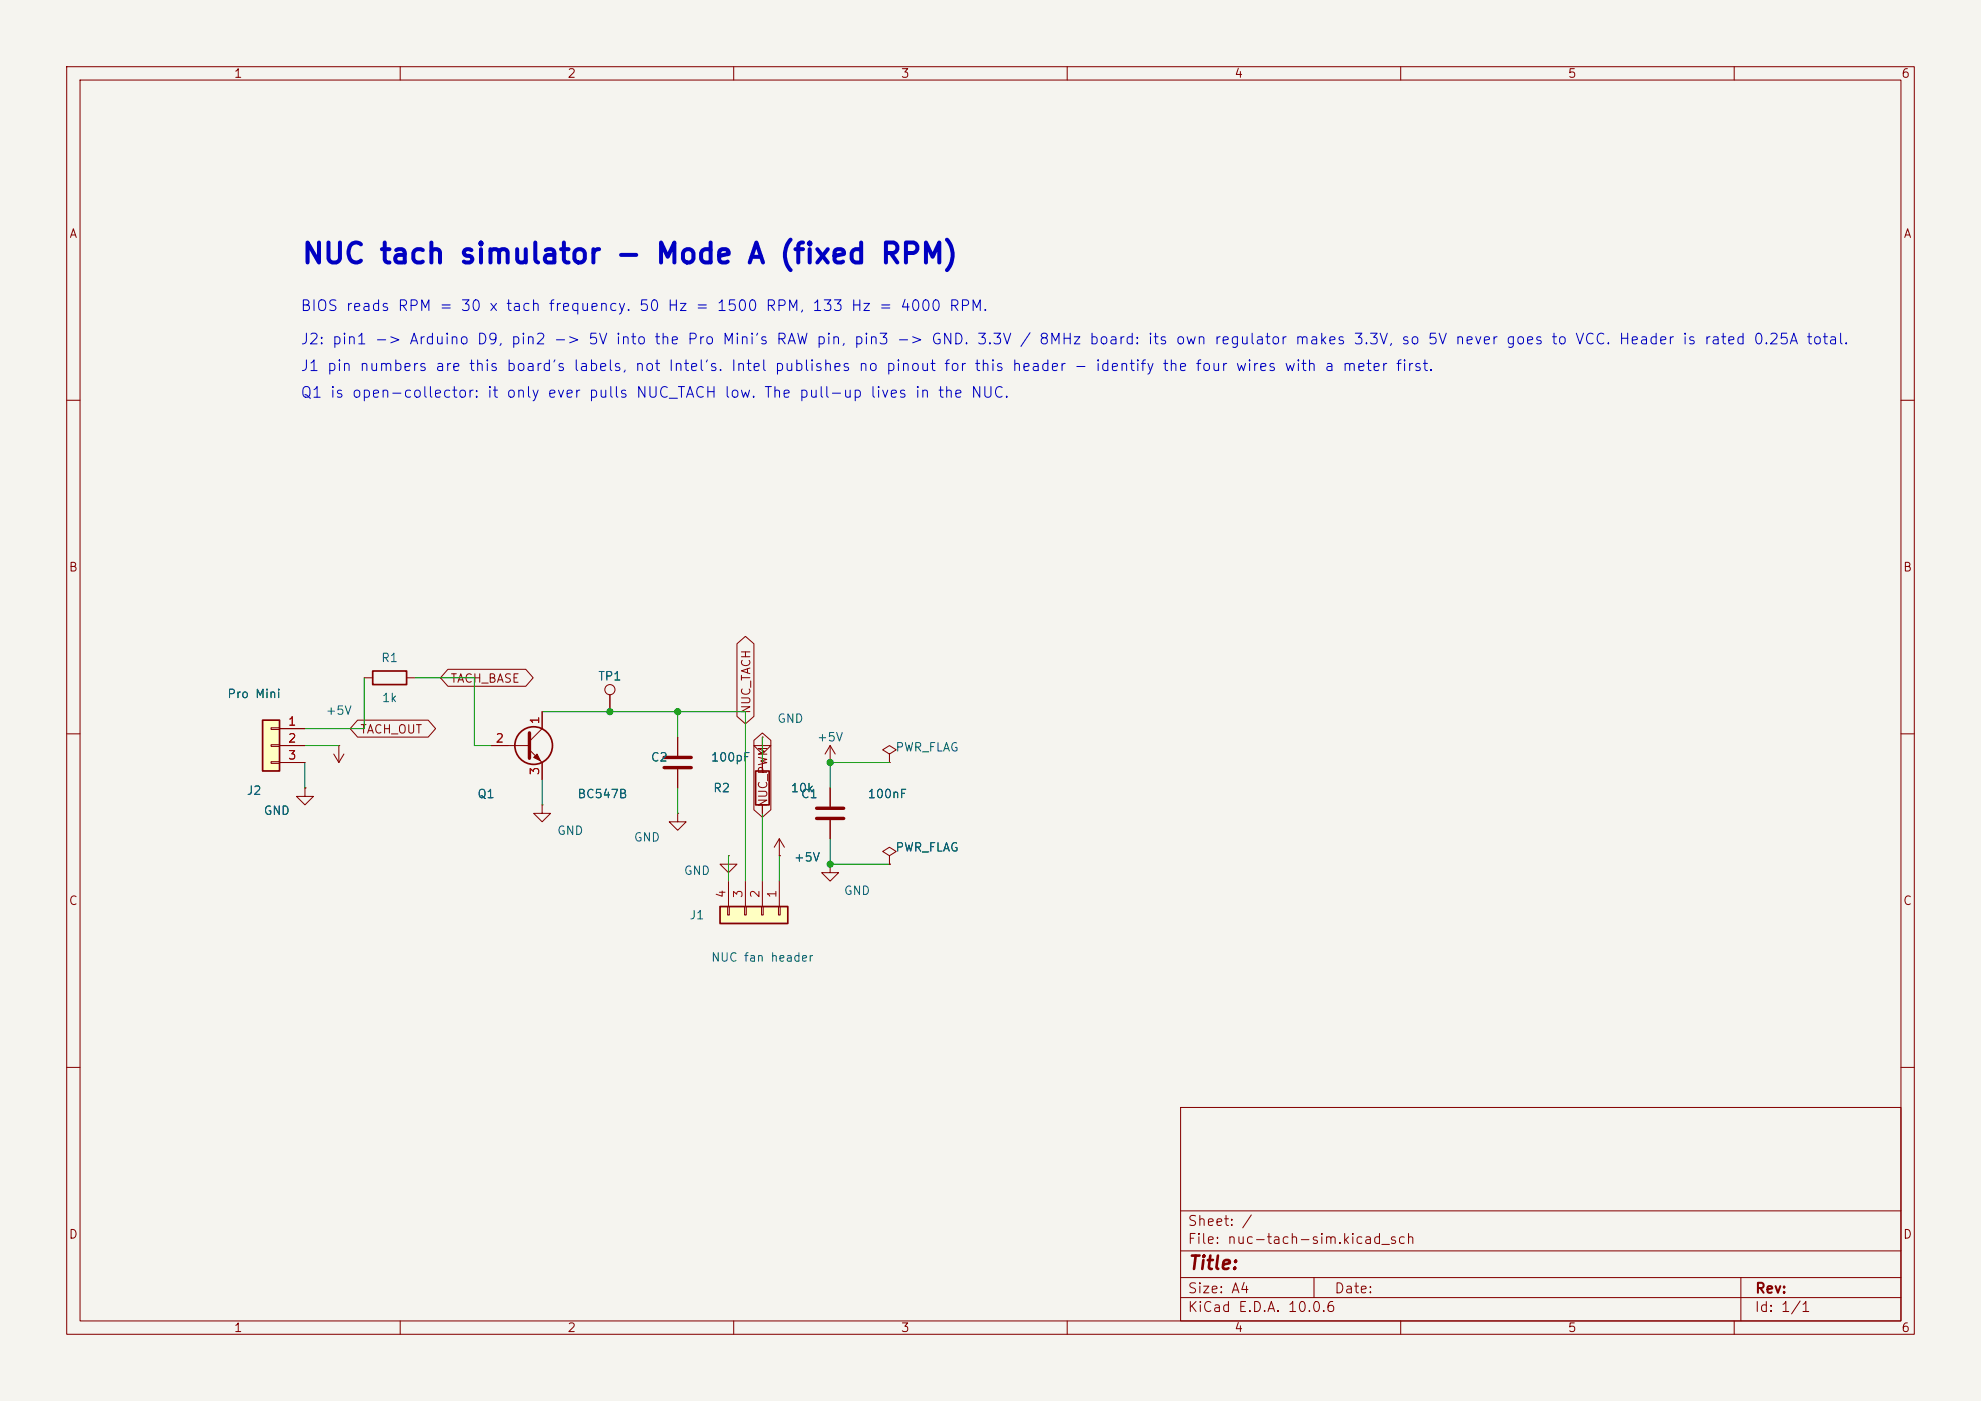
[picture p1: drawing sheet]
(kicad_sch
 (version 20260306)
 (generator "eeschema")
 (generator_version "10.0")
 (paper "A4")
 (lib_symbols
  (symbol "Connector:TestPoint"
   (pin_numbers (hide yes))
   (pin_names
    (offset 0.762) (hide yes)) (exclude_from_sim no) (in_bom yes) (on_board yes)
   (in_pos_files yes)
   (duplicate_pin_numbers_are_jumpers no)
   (property "Reference" "TP" (at 0 6.858 0) (show_name no) (do_not_autoplace no) (effects (font (size 1.27 1.27))))
   (property "Value" "TestPoint" (at 0 5.08 0) (show_name no) (do_not_autoplace no) (effects (font (size 1.27 1.27))))
   (property "Footprint" "" (at 5.08 0 0) (show_name no) (do_not_autoplace no) (hide yes) (effects (font (size 1.27 1.27))))
   (property "Datasheet" "" (at 5.08 0 0) (show_name no) (do_not_autoplace no) (hide yes) (effects (font (size 1.27 1.27))))
   (property "Description" "test point" (at 0 0 0) (show_name no) (do_not_autoplace no) (hide yes) (effects (font (size 1.27 1.27))))
   (symbol "TestPoint_0_1"
    (circle (center 0 3.302) (radius 0.762) (stroke (width 0) (type default)) (fill (type none))))
   (symbol "TestPoint_1_1"
    (pin passive line (at 0 0 90) (length 2.54) (name "1" (effects (font (size 1.27 1.27)))) (number "1" (effects (font (size 1.27 1.27))))))
   (embedded_fonts no))
  (symbol "Connector_Generic:Conn_01x03"
   (pin_names
    (offset 1.016) (hide yes)) (exclude_from_sim no) (in_bom yes) (on_board yes)
   (in_pos_files yes)
   (duplicate_pin_numbers_are_jumpers no)
   (property "Reference" "J" (at 0 5.08 0) (show_name no) (do_not_autoplace no) (effects (font (size 1.27 1.27))))
   (property "Value" "Conn_01x03" (at 0 -5.08 0) (show_name no) (do_not_autoplace no) (effects (font (size 1.27 1.27))))
   (property "Footprint" "" (at 0 0 0) (show_name no) (do_not_autoplace no) (hide yes) (effects (font (size 1.27 1.27))))
   (property "Datasheet" "" (at 0 0 0) (show_name no) (do_not_autoplace no) (hide yes) (effects (font (size 1.27 1.27))))
   (property "Description" "Generic connector, single row, 01x03, script generated (kicad-library-utils/schlib/autogen/connector/)" (at 0 0 0) (show_name no) (do_not_autoplace no) (hide yes) (effects (font (size 1.27 1.27))))
   (symbol "Conn_01x03_1_1"
    (rectangle (start -1.27 3.81) (end 1.27 -3.81) (stroke (width 0.254) (type default)) (fill (type background)))
    (rectangle (start -1.27 2.667) (end 0 2.413) (stroke (width 0.1524) (type default)) (fill (type none)))
    (rectangle (start -1.27 0.127) (end 0 -0.127) (stroke (width 0.1524) (type default)) (fill (type none)))
    (rectangle (start -1.27 -2.413) (end 0 -2.667) (stroke (width 0.1524) (type default)) (fill (type none)))
    (pin passive line (at -5.08 2.54 0) (length 3.81) (name "Pin_1" (effects (font (size 1.27 1.27)))) (number "1" (effects (font (size 1.27 1.27)))))
    (pin passive line (at -5.08 0 0) (length 3.81) (name "Pin_2" (effects (font (size 1.27 1.27)))) (number "2" (effects (font (size 1.27 1.27)))))
    (pin passive line (at -5.08 -2.54 0) (length 3.81) (name "Pin_3" (effects (font (size 1.27 1.27)))) (number "3" (effects (font (size 1.27 1.27))))))
   (embedded_fonts no))
  (symbol "Connector_Generic:Conn_01x04"
   (pin_names
    (offset 1.016) (hide yes)) (exclude_from_sim no) (in_bom yes) (on_board yes)
   (in_pos_files yes)
   (duplicate_pin_numbers_are_jumpers no)
   (property "Reference" "J" (at 0 5.08 0) (show_name no) (do_not_autoplace no) (effects (font (size 1.27 1.27))))
   (property "Value" "Conn_01x04" (at 0 -7.62 0) (show_name no) (do_not_autoplace no) (effects (font (size 1.27 1.27))))
   (property "Footprint" "" (at 0 0 0) (show_name no) (do_not_autoplace no) (hide yes) (effects (font (size 1.27 1.27))))
   (property "Datasheet" "" (at 0 0 0) (show_name no) (do_not_autoplace no) (hide yes) (effects (font (size 1.27 1.27))))
   (property "Description" "Generic connector, single row, 01x04, script generated (kicad-library-utils/schlib/autogen/connector/)" (at 0 0 0) (show_name no) (do_not_autoplace no) (hide yes) (effects (font (size 1.27 1.27))))
   (symbol "Conn_01x04_1_1"
    (rectangle (start -1.27 3.81) (end 1.27 -6.35) (stroke (width 0.254) (type default)) (fill (type background)))
    (rectangle (start -1.27 2.667) (end 0 2.413) (stroke (width 0.1524) (type default)) (fill (type none)))
    (rectangle (start -1.27 0.127) (end 0 -0.127) (stroke (width 0.1524) (type default)) (fill (type none)))
    (rectangle (start -1.27 -2.413) (end 0 -2.667) (stroke (width 0.1524) (type default)) (fill (type none)))
    (rectangle (start -1.27 -4.953) (end 0 -5.207) (stroke (width 0.1524) (type default)) (fill (type none)))
    (pin passive line (at -5.08 2.54 0) (length 3.81) (name "Pin_1" (effects (font (size 1.27 1.27)))) (number "1" (effects (font (size 1.27 1.27)))))
    (pin passive line (at -5.08 0 0) (length 3.81) (name "Pin_2" (effects (font (size 1.27 1.27)))) (number "2" (effects (font (size 1.27 1.27)))))
    (pin passive line (at -5.08 -2.54 0) (length 3.81) (name "Pin_3" (effects (font (size 1.27 1.27)))) (number "3" (effects (font (size 1.27 1.27)))))
    (pin passive line (at -5.08 -5.08 0) (length 3.81) (name "Pin_4" (effects (font (size 1.27 1.27)))) (number "4" (effects (font (size 1.27 1.27))))))
   (embedded_fonts no))
  (symbol "Device:C"
   (pin_numbers (hide yes))
   (pin_names
    (offset 0.254)) (exclude_from_sim no) (in_bom yes) (on_board yes)
   (in_pos_files yes)
   (duplicate_pin_numbers_are_jumpers no)
   (property "Reference" "C" (at 0.635 2.54 0) (show_name no) (do_not_autoplace no) (effects (font (size 1.27 1.27)) (justify left)))
   (property "Value" "C" (at 0.635 -2.54 0) (show_name no) (do_not_autoplace no) (effects (font (size 1.27 1.27)) (justify left)))
   (property "Footprint" "" (at 0.9652 -3.81 0) (show_name no) (do_not_autoplace no) (hide yes) (effects (font (size 1.27 1.27))))
   (property "Datasheet" "" (at 0 0 0) (show_name no) (do_not_autoplace no) (hide yes) (effects (font (size 1.27 1.27))))
   (property "Description" "Unpolarized capacitor" (at 0 0 0) (show_name no) (do_not_autoplace no) (hide yes) (effects (font (size 1.27 1.27))))
   (symbol "C_0_1"
    (polyline (pts (xy -2.032 0.762) (xy 2.032 0.762)) (stroke (width 0.508) (type default)) (fill (type none)))
    (polyline (pts (xy -2.032 -0.762) (xy 2.032 -0.762)) (stroke (width 0.508) (type default)) (fill (type none))))
   (symbol "C_1_1"
    (pin passive line (at 0 3.81 270) (length 2.794) (name "" (effects (font (size 1.27 1.27)))) (number "1" (effects (font (size 1.27 1.27)))))
    (pin passive line (at 0 -3.81 90) (length 2.794) (name "" (effects (font (size 1.27 1.27)))) (number "2" (effects (font (size 1.27 1.27))))))
   (embedded_fonts no))
  (symbol "Device:R"
   (pin_numbers (hide yes))
   (pin_names
    (offset 0)) (exclude_from_sim no) (in_bom yes) (on_board yes)
   (in_pos_files yes)
   (duplicate_pin_numbers_are_jumpers no)
   (property "Reference" "R" (at 2.032 0 90) (show_name no) (do_not_autoplace no) (effects (font (size 1.27 1.27))))
   (property "Value" "R" (at 0 0 90) (show_name no) (do_not_autoplace no) (effects (font (size 1.27 1.27))))
   (property "Footprint" "" (at -1.778 0 90) (show_name no) (do_not_autoplace no) (hide yes) (effects (font (size 1.27 1.27))))
   (property "Datasheet" "" (at 0 0 0) (show_name no) (do_not_autoplace no) (hide yes) (effects (font (size 1.27 1.27))))
   (property "Description" "Resistor" (at 0 0 0) (show_name no) (do_not_autoplace no) (hide yes) (effects (font (size 1.27 1.27))))
   (symbol "R_0_1"
    (rectangle (start -1.016 -2.54) (end 1.016 2.54) (stroke (width 0.254) (type default)) (fill (type none))))
   (symbol "R_1_1"
    (pin passive line (at 0 3.81 270) (length 1.27) (name "" (effects (font (size 1.27 1.27)))) (number "1" (effects (font (size 1.27 1.27)))))
    (pin passive line (at 0 -3.81 90) (length 1.27) (name "" (effects (font (size 1.27 1.27)))) (number "2" (effects (font (size 1.27 1.27))))))
   (embedded_fonts no))
  (symbol "Transistor_BJT:Q_NPN_CBE"
   (pin_names
    (offset 0) (hide yes)) (exclude_from_sim no) (in_bom yes) (on_board yes)
   (in_pos_files yes)
   (duplicate_pin_numbers_are_jumpers no)
   (property "Reference" "Q" (at 5.08 1.27 0) (show_name no) (do_not_autoplace no) (effects (font (size 1.27 1.27)) (justify left)))
   (property "Value" "Q_NPN_CBE" (at 5.08 -1.27 0) (show_name no) (do_not_autoplace no) (effects (font (size 1.27 1.27)) (justify left)))
   (property "Footprint" "" (at 5.08 2.54 0) (show_name no) (do_not_autoplace no) (hide yes) (effects (font (size 1.27 1.27))))
   (property "Datasheet" "" (at 0 0 0) (show_name no) (do_not_autoplace no) (hide yes) (effects (font (size 1.27 1.27))))
   (property "Description" "NPN transistor, collector/base/emitter" (at 0 0 0) (show_name no) (do_not_autoplace no) (hide yes) (effects (font (size 1.27 1.27))))
   (property "Sim.Device" "NPN" (at 0 0 0) (show_name no) (do_not_autoplace no) (hide yes) (effects (font (size 1.27 1.27))))
   (property "Sim.Pins" "1=C 2=B 3=E" (at 0 0 0) (show_name no) (do_not_autoplace no) (hide yes) (effects (font (size 1.27 1.27))))
   (symbol "Q_NPN_CBE_0_1"
    (polyline (pts (xy -2.54 0) (xy 0.635 0)) (stroke (width 0) (type default)) (fill (type none)))
    (polyline (pts (xy 0.635 1.905) (xy 0.635 -1.905)) (stroke (width 0.508) (type default)) (fill (type none)))
    (circle (center 1.27 0) (radius 2.8194) (stroke (width 0.254) (type default)) (fill (type none))))
   (symbol "Q_NPN_CBE_1_1"
    (polyline (pts (xy 0.635 0.635) (xy 2.54 2.54)) (stroke (width 0) (type default)) (fill (type none)))
    (polyline (pts (xy 0.635 -0.635) (xy 2.54 -2.54)) (stroke (width 0) (type default)) (fill (type none)))
    (polyline (pts (xy 1.27 -1.778) (xy 1.778 -1.27) (xy 2.286 -2.286) (xy 1.27 -1.778)) (stroke (width 0) (type default)) (fill (type outline)))
    (pin passive line (at 2.54 5.08 270) (length 2.54) (name "C" (effects (font (size 1.27 1.27)))) (number "1" (effects (font (size 1.27 1.27)))))
    (pin input line (at -5.08 0 0) (length 2.54) (name "B" (effects (font (size 1.27 1.27)))) (number "2" (effects (font (size 1.27 1.27)))))
    (pin passive line (at 2.54 -5.08 90) (length 2.54) (name "E" (effects (font (size 1.27 1.27)))) (number "3" (effects (font (size 1.27 1.27))))))
   (embedded_fonts no))
  (symbol "power:+5V"
   (power global)
   (pin_numbers (hide yes))
   (pin_names
    (offset 0) (hide yes)) (exclude_from_sim no) (in_bom yes) (on_board yes)
   (in_pos_files yes)
   (duplicate_pin_numbers_are_jumpers no)
   (property "Reference" "#PWR" (at 0 -3.81 0) (show_name no) (do_not_autoplace no) (hide yes) (effects (font (size 1.27 1.27))))
   (property "Value" "+5V" (at 0 3.556 0) (show_name no) (do_not_autoplace no) (effects (font (size 1.27 1.27))))
   (property "Footprint" "" (at 0 0 0) (show_name no) (do_not_autoplace no) (hide yes) (effects (font (size 1.27 1.27))))
   (property "Datasheet" "" (at 0 0 0) (show_name no) (do_not_autoplace no) (hide yes) (effects (font (size 1.27 1.27))))
   (property "Description" "Power symbol creates a global label with name \"+5V\"" (at 0 0 0) (show_name no) (do_not_autoplace no) (hide yes) (effects (font (size 1.27 1.27))))
   (symbol "+5V_0_1"
    (polyline (pts (xy -0.762 1.27) (xy 0 2.54)) (stroke (width 0) (type default)) (fill (type none)))
    (polyline (pts (xy 0 2.54) (xy 0.762 1.27)) (stroke (width 0) (type default)) (fill (type none)))
    (polyline (pts (xy 0 0) (xy 0 2.54)) (stroke (width 0) (type default)) (fill (type none))))
   (symbol "+5V_1_1"
    (pin power_in line (at 0 0 90) (length 0) (name "" (effects (font (size 1.27 1.27)))) (number "1" (effects (font (size 1.27 1.27))))))
   (embedded_fonts no))
  (symbol "power:GND"
   (power global)
   (pin_numbers (hide yes))
   (pin_names
    (offset 0) (hide yes)) (exclude_from_sim no) (in_bom yes) (on_board yes)
   (in_pos_files yes)
   (duplicate_pin_numbers_are_jumpers no)
   (property "Reference" "#PWR" (at 0 -6.35 0) (show_name no) (do_not_autoplace no) (hide yes) (effects (font (size 1.27 1.27))))
   (property "Value" "GND" (at 0 -3.81 0) (show_name no) (do_not_autoplace no) (effects (font (size 1.27 1.27))))
   (property "Footprint" "" (at 0 0 0) (show_name no) (do_not_autoplace no) (hide yes) (effects (font (size 1.27 1.27))))
   (property "Datasheet" "" (at 0 0 0) (show_name no) (do_not_autoplace no) (hide yes) (effects (font (size 1.27 1.27))))
   (property "Description" "Power symbol creates a global label with name \"GND\" , ground" (at 0 0 0) (show_name no) (do_not_autoplace no) (hide yes) (effects (font (size 1.27 1.27))))
   (symbol "GND_0_1"
    (polyline (pts (xy 0 0) (xy 0 -1.27) (xy 1.27 -1.27) (xy 0 -2.54) (xy -1.27 -1.27) (xy 0 -1.27)) (stroke (width 0) (type default)) (fill (type none))))
   (symbol "GND_1_1"
    (pin power_in line (at 0 0 270) (length 0) (name "" (effects (font (size 1.27 1.27)))) (number "1" (effects (font (size 1.27 1.27))))))
   (embedded_fonts no))
  (symbol "power:PWR_FLAG"
   (power global)
   (pin_numbers (hide yes))
   (pin_names
    (offset 0) (hide yes)) (exclude_from_sim no) (in_bom yes) (on_board yes)
   (in_pos_files yes)
   (duplicate_pin_numbers_are_jumpers no)
   (property "Reference" "#FLG" (at 0 1.905 0) (show_name no) (do_not_autoplace no) (hide yes) (effects (font (size 1.27 1.27))))
   (property "Value" "PWR_FLAG" (at 0 3.81 0) (show_name no) (do_not_autoplace no) (effects (font (size 1.27 1.27))))
   (property "Footprint" "" (at 0 0 0) (show_name no) (do_not_autoplace no) (hide yes) (effects (font (size 1.27 1.27))))
   (property "Datasheet" "" (at 0 0 0) (show_name no) (do_not_autoplace no) (hide yes) (effects (font (size 1.27 1.27))))
   (property "Description" "Special symbol for telling ERC where power comes from" (at 0 0 0) (show_name no) (do_not_autoplace no) (hide yes) (effects (font (size 1.27 1.27))))
   (symbol "PWR_FLAG_0_0"
    (pin power_out line (at 0 0 90) (length 0) (name "" (effects (font (size 1.27 1.27)))) (number "1" (effects (font (size 1.27 1.27))))))
   (symbol "PWR_FLAG_0_1"
    (polyline (pts (xy 0 0) (xy 0 1.27) (xy -1.016 1.905) (xy 0 2.54) (xy 1.016 1.905) (xy 0 1.27)) (stroke (width 0) (type default)) (fill (type none))))
   (embedded_fonts no)))
 (text "J2: pin1 -> Arduino D9, pin2 -> 5V into the Pro Mini's RAW pin, pin3 -> GND. 3.3V / 8MHz board: its own regulator makes 3.3V, so 5V never goes to VCC. Header is rated 0.25A total."
  (exclude_from_sim no)
  (at 45 52 0)
  (effects (font (size 1.6 1.6)) (justify left bottom)))
 (text "BIOS reads RPM = 30 x tach frequency. 50 Hz = 1500 RPM, 133 Hz = 4000 RPM."
  (exclude_from_sim no)
  (at 45 47 0)
  (effects (font (size 1.6 1.6)) (justify left bottom)))
 (text "J1 pin numbers are this board's labels, not Intel's. Intel publishes no pinout for this header - identify the four wires with a meter first."
  (exclude_from_sim no)
  (at 45 56 0)
  (effects (font (size 1.6 1.6)) (justify left bottom)))
 (text "NUC tach simulator - Mode A (fixed RPM)"
  (exclude_from_sim no)
  (at 45 40 0)
  (effects (font (size 3 3)
    (bold yes)) (justify left bottom)))
 (text "Q1 is open-collector: it only ever pulls NUC_TACH low. The pull-up lives in the NUC."
  (exclude_from_sim no)
  (at 45 60 0)
  (effects (font (size 1.6 1.6)) (justify left bottom)))
 (wire
  (pts (xy 116.84 132.07999999999998) (xy 116.84 128.27))
  (stroke (width 0) (type default)))
 (wire
  (pts (xy 109.22 132.07999999999998) (xy 109.22 128.27))
  (stroke (width 0) (type default)))
 (wire
  (pts (xy 111.75999999999999 132.07999999999998) (xy 111.76 106.68))
  (stroke (width 0) (type default)))
 (wire
  (pts (xy 111.76 106.68) (xy 101.6 106.68))
  (stroke (width 0) (type default)))
 (wire
  (pts (xy 101.6 106.68) (xy 91.44 106.68))
  (stroke (width 0) (type default)))
 (wire
  (pts (xy 91.44 106.68) (xy 81.28 106.68))
  (stroke (width 0) (type default)))
 (junction
  (at 91.44 106.68)
  (diameter 0)
  (color 0 0 0 0))
 (wire
  (pts (xy 101.6 106.68) (xy 101.6 110.49))
  (stroke (width 0) (type default)))
 (junction
  (at 101.6 106.68)
  (diameter 0)
  (color 0 0 0 0))
 (wire
  (pts (xy 101.6 118.11) (xy 101.6 121.92))
  (stroke (width 0) (type default)))
 (wire
  (pts (xy 81.28 116.84) (xy 81.28 120.65))
  (stroke (width 0) (type default)))
 (wire
  (pts (xy 73.66 111.76) (xy 71.12 111.76))
  (stroke (width 0) (type default)))
 (wire
  (pts (xy 71.12 111.76) (xy 71.12 101.6))
  (stroke (width 0) (type default)))
 (wire
  (pts (xy 50.8 111.76) (xy 45.72 111.76))
  (stroke (width 0) (type default)))
 (wire
  (pts (xy 45.72 114.30000000000001) (xy 45.72 118.11))
  (stroke (width 0) (type default)))
 (wire
  (pts (xy 124.46 118.11) (xy 124.46 114.3))
  (stroke (width 0) (type default)))
 (wire
  (pts (xy 124.46 125.73) (xy 124.46 129.54))
  (stroke (width 0) (type default)))
 (wire
  (pts (xy 124.46 114.3) (xy 133.35 114.3))
  (stroke (width 0) (type default)))
 (junction
  (at 124.46 114.3)
  (diameter 0)
  (color 0 0 0 0))
 (wire
  (pts (xy 124.46 129.54) (xy 133.35 129.54))
  (stroke (width 0) (type default)))
 (junction
  (at 124.46 129.54)
  (diameter 0)
  (color 0 0 0 0))
 (global_label "NUC_TACH"
  (at 111.76 108.5 90)
  (effects (font (size 1.27 1.27)) (justify left)))
 (global_label "NUC_PWM"
  (at 114.3 122.5 90)
  (effects (font (size 1.27 1.27)) (justify left)))
 (global_label "TACH_BASE"
  (at 66.04 101.6 0)
  (effects (font (size 1.27 1.27)) (justify left)))
 (global_label "TACH_OUT"
  (at 52.5 109.22 0)
  (effects (font (size 1.27 1.27)) (justify left)))
 (wire
  (pts (xy 114.3 132.07999999999998) (xy 114.3 121.92))
  (stroke (width 0) (type default)))
 (wire
  (pts (xy 114.3 114.3) (xy 114.3 110.49))
  (stroke (width 0) (type default)))
 (wire
  (pts (xy 71.12 101.6) (xy 62.230000000000004 101.6))
  (stroke (width 0) (type default)))
 (wire
  (pts (xy 54.61 101.6) (xy 54.61 109.22))
  (stroke (width 0) (type default)))
 (wire
  (pts (xy 54.61 109.22) (xy 45.72 109.22))
  (stroke (width 0) (type default)))
 (symbol
  (lib_id "Device:C")
  (at 124.46 121.92 0)
  (unit 1)
  (body_style 1)
  (exclude_from_sim no)
  (in_bom yes)
  (on_board yes)
  (in_pos_files yes)
  (dnp no)
  (property "Reference" "C1" (at 120 119 0) (show_name no) (do_not_autoplace yes) (effects (font (size 1.27 1.27)) (justify left)))
  (property "Value" "100nF" (at 130 119 0) (show_name no) (do_not_autoplace yes) (effects (font (size 1.27 1.27)) (justify left)))
  (property "Footprint" "Capacitor_THT:C_Disc_D3.0mm_W2.0mm_P2.50mm" (at 125.425 118.11 0) (hide yes) (show_name no) (do_not_autoplace no) (effects (font (size 1.27 1.27))))
  (property "Datasheet" "" (at 124.46 121.92 0) (hide yes) (show_name no) (do_not_autoplace no) (effects (font (size 1.27 1.27))))
  (property "Description" "Unpolarized capacitor" (at 124.46 121.92 0) (hide yes) (show_name no) (do_not_autoplace no) (effects (font (size 1.27 1.27))))
  (pin "1")
  (pin "2"))
 (symbol
  (lib_id "power:+5V")
  (at 116.84 128.27 0)
  (unit 1)
  (body_style 1)
  (exclude_from_sim no)
  (in_bom no)
  (on_board no)
  (in_pos_files no)
  (dnp no)
  (property "Reference" "/1" (at 116.84 124.46 0) (hide yes) (show_name no) (do_not_autoplace no) (effects (font (size 1.27 1.27))))
  (property "Value" "+5V" (at 121 128.5 0) (show_name no) (do_not_autoplace no) (effects (font (size 1.27 1.27))))
  (property "Footprint" "" (at 116.84 128.27 0) (hide yes) (show_name no) (do_not_autoplace no) (effects (font (size 1.27 1.27))))
  (property "Datasheet" "" (at 116.84 128.27 0) (hide yes) (show_name no) (do_not_autoplace no) (effects (font (size 1.27 1.27))))
  (property "Description" "Power symbol creates a global label with name \"+5V\"" (at 116.84 128.27 0) (hide yes) (show_name no) (do_not_autoplace no) (effects (font (size 1.27 1.27))))
  (pin "1"))
 (symbol
  (lib_id "power:+5V")
  (at 50.8 111.76 180)
  (unit 1)
  (body_style 1)
  (exclude_from_sim no)
  (in_bom no)
  (on_board no)
  (in_pos_files no)
  (dnp no)
  (property "Reference" "/3" (at 50.8 115.57 0) (hide yes) (show_name no) (do_not_autoplace no) (effects (font (size 1.27 1.27))))
  (property "Value" "+5V" (at 50.8 106.5 0) (show_name no) (do_not_autoplace no) (effects (font (size 1.27 1.27))))
  (property "Footprint" "" (at 50.8 111.76 0) (hide yes) (show_name no) (do_not_autoplace no) (effects (font (size 1.27 1.27))))
  (property "Datasheet" "" (at 50.8 111.76 0) (hide yes) (show_name no) (do_not_autoplace no) (effects (font (size 1.27 1.27))))
  (property "Description" "Power symbol creates a global label with name \"+5V\"" (at 50.8 111.76 0) (hide yes) (show_name no) (do_not_autoplace no) (effects (font (size 1.27 1.27))))
  (pin "1"))
 (symbol
  (lib_id "power:GND")
  (at 109.22 128.27 0)
  (unit 1)
  (body_style 1)
  (exclude_from_sim no)
  (in_bom no)
  (on_board no)
  (in_pos_files no)
  (dnp no)
  (property "Reference" "/4" (at 109.22 121.92 0) (hide yes) (show_name no) (do_not_autoplace no) (effects (font (size 1.27 1.27))))
  (property "Value" "GND" (at 104.5 130.5 0) (show_name no) (do_not_autoplace no) (effects (font (size 1.27 1.27))))
  (property "Footprint" "" (at 109.22 128.27 0) (hide yes) (show_name no) (do_not_autoplace no) (effects (font (size 1.27 1.27))))
  (property "Datasheet" "" (at 109.22 128.27 0) (hide yes) (show_name no) (do_not_autoplace no) (effects (font (size 1.27 1.27))))
  (property "Description" "Power symbol creates a global label with name \"GND\" , ground" (at 109.22 128.27 0) (hide yes) (show_name no) (do_not_autoplace no) (effects (font (size 1.27 1.27))))
  (pin "1"))
 (symbol
  (lib_id "power:GND")
  (at 124.46 129.54 0)
  (unit 1)
  (body_style 1)
  (exclude_from_sim no)
  (in_bom no)
  (on_board no)
  (in_pos_files no)
  (dnp no)
  (property "Reference" "/9" (at 124.46 123.19 0) (hide yes) (show_name no) (do_not_autoplace no) (effects (font (size 1.27 1.27))))
  (property "Value" "GND" (at 128.5 133.5 0) (show_name no) (do_not_autoplace no) (effects (font (size 1.27 1.27))))
  (property "Footprint" "" (at 124.46 129.54 0) (hide yes) (show_name no) (do_not_autoplace no) (effects (font (size 1.27 1.27))))
  (property "Datasheet" "" (at 124.46 129.54 0) (hide yes) (show_name no) (do_not_autoplace no) (effects (font (size 1.27 1.27))))
  (property "Description" "Power symbol creates a global label with name \"GND\" , ground" (at 124.46 129.54 0) (hide yes) (show_name no) (do_not_autoplace no) (effects (font (size 1.27 1.27))))
  (pin "1"))
 (symbol
  (lib_id "power:GND")
  (at 101.6 121.92 0)
  (unit 1)
  (body_style 1)
  (exclude_from_sim no)
  (in_bom no)
  (on_board no)
  (in_pos_files no)
  (dnp no)
  (property "Reference" "/6" (at 101.6 115.57 0) (hide yes) (show_name no) (do_not_autoplace no) (effects (font (size 1.27 1.27))))
  (property "Value" "GND" (at 97 125.5 0) (show_name no) (do_not_autoplace no) (effects (font (size 1.27 1.27))))
  (property "Footprint" "" (at 101.6 121.92 0) (hide yes) (show_name no) (do_not_autoplace no) (effects (font (size 1.27 1.27))))
  (property "Datasheet" "" (at 101.6 121.92 0) (hide yes) (show_name no) (do_not_autoplace no) (effects (font (size 1.27 1.27))))
  (property "Description" "Power symbol creates a global label with name \"GND\" , ground" (at 101.6 121.92 0) (hide yes) (show_name no) (do_not_autoplace no) (effects (font (size 1.27 1.27))))
  (pin "1"))
 (symbol
  (lib_id "Connector:TestPoint")
  (at 91.44 106.68 0)
  (unit 1)
  (body_style 1)
  (exclude_from_sim no)
  (in_bom yes)
  (on_board yes)
  (in_pos_files yes)
  (dnp no)
  (property "Reference" "TP1" (at 91.44 101.346 0) (show_name no) (do_not_autoplace yes) (effects (font (size 1.27 1.27))))
  (property "Value" "TACH" (at 91.44 103.6 0) (hide yes) (show_name no) (do_not_autoplace yes) (effects (font (size 1.27 1.27))))
  (property "Footprint" "TestPoint:TestPoint_Pad_D1.5mm" (at 96.52 106.68 0) (hide yes) (show_name no) (do_not_autoplace no) (effects (font (size 1.27 1.27))))
  (property "Datasheet" "" (at 96.52 106.68 0) (hide yes) (show_name no) (do_not_autoplace no) (effects (font (size 1.27 1.27))))
  (property "Description" "test point" (at 91.44 106.68 0) (hide yes) (show_name no) (do_not_autoplace no) (effects (font (size 1.27 1.27))))
  (pin "1"))
 (symbol
  (lib_id "power:+5V")
  (at 124.46 114.3 0)
  (unit 1)
  (body_style 1)
  (exclude_from_sim no)
  (in_bom no)
  (on_board no)
  (in_pos_files no)
  (dnp no)
  (property "Reference" "/2" (at 124.46 110.49 0) (hide yes) (show_name no) (do_not_autoplace no) (effects (font (size 1.27 1.27))))
  (property "Value" "+5V" (at 124.46 110.49 0) (show_name no) (do_not_autoplace no) (effects (font (size 1.27 1.27))))
  (property "Footprint" "" (at 124.46 114.3 0) (hide yes) (show_name no) (do_not_autoplace no) (effects (font (size 1.27 1.27))))
  (property "Datasheet" "" (at 124.46 114.3 0) (hide yes) (show_name no) (do_not_autoplace no) (effects (font (size 1.27 1.27))))
  (property "Description" "Power symbol creates a global label with name \"+5V\"" (at 124.46 114.3 0) (hide yes) (show_name no) (do_not_autoplace no) (effects (font (size 1.27 1.27))))
  (pin "1"))
 (symbol
  (lib_id "Device:R")
  (at 114.3 118.11 180)
  (unit 1)
  (body_style 1)
  (exclude_from_sim no)
  (in_bom yes)
  (on_board yes)
  (in_pos_files yes)
  (dnp no)
  (property "Reference" "R2" (at 108.2 118.11 0) (show_name no) (do_not_autoplace yes) (effects (font (size 1.27 1.27))))
  (property "Value" "10k" (at 120.3 118.11 0) (show_name no) (do_not_autoplace yes) (effects (font (size 1.27 1.27))))
  (property "Footprint" "Resistor_THT:R_Axial_DIN0207_L6.3mm_D2.5mm_P7.62mm_Horizontal" (at 112.522 118.11 90) (hide yes) (show_name no) (do_not_autoplace no) (effects (font (size 1.27 1.27))))
  (property "Datasheet" "" (at 114.3 118.11 0) (hide yes) (show_name no) (do_not_autoplace no) (effects (font (size 1.27 1.27))))
  (property "Description" "Resistor" (at 114.3 118.11 0) (hide yes) (show_name no) (do_not_autoplace no) (effects (font (size 1.27 1.27))))
  (pin "1")
  (pin "2"))
 (symbol
  (lib_id "power:PWR_FLAG")
  (at 133.35 129.54 0)
  (unit 1)
  (body_style 1)
  (exclude_from_sim no)
  (in_bom no)
  (on_board no)
  (in_pos_files no)
  (dnp no)
  (property "Reference" "FL2" (at 133.35 129.54 0) (hide yes) (show_name no) (do_not_autoplace no) (effects (font (size 1.27 1.27))))
  (property "Value" "PWR_FLAG" (at 139 127 0) (show_name no) (do_not_autoplace no) (effects (font (size 1.27 1.27))))
  (property "Footprint" "" (at 133.35 129.54 0) (hide yes) (show_name no) (do_not_autoplace no) (effects (font (size 1.27 1.27))))
  (property "Datasheet" "" (at 133.35 129.54 0) (hide yes) (show_name no) (do_not_autoplace no) (effects (font (size 1.27 1.27))))
  (property "Description" "Special symbol for telling ERC where power comes from" (at 133.35 129.54 0) (hide yes) (show_name no) (do_not_autoplace no) (effects (font (size 1.27 1.27))))
  (pin "1"))
 (symbol
  (lib_id "Connector_Generic:Conn_01x04")
  (at 114.3 137.16 270)
  (unit 1)
  (body_style 1)
  (exclude_from_sim no)
  (in_bom yes)
  (on_board yes)
  (in_pos_files yes)
  (dnp no)
  (property "Reference" "J1" (at 104.5 137.16 90) (show_name no) (do_not_autoplace yes) (effects (font (size 1.27 1.27))))
  (property "Value" "NUC fan header" (at 114.3 143.5 90) (show_name no) (do_not_autoplace yes) (effects (font (size 1.27 1.27))))
  (property "Footprint" "Connector:FanPinHeader_1x04_P2.54mm_Vertical" (at 114.3 137.16 0) (hide yes) (show_name no) (do_not_autoplace no) (effects (font (size 1.27 1.27))))
  (property "Datasheet" "" (at 114.3 137.16 0) (hide yes) (show_name no) (do_not_autoplace no) (effects (font (size 1.27 1.27))))
  (property "Description" "Generic connector, single row, 01x04, script generated (kicad-library-utils/schlib/autogen/connector/)" (at 114.3 137.16 0) (hide yes) (show_name no) (do_not_autoplace no) (effects (font (size 1.27 1.27))))
  (pin "1")
  (pin "2")
  (pin "3")
  (pin "4"))
 (symbol
  (lib_id "Device:C")
  (at 101.6 114.3 0)
  (unit 1)
  (body_style 1)
  (exclude_from_sim no)
  (in_bom yes)
  (on_board yes)
  (in_pos_files yes)
  (dnp no)
  (property "Reference" "C2" (at 97.5 113.5 0) (show_name no) (do_not_autoplace yes) (effects (font (size 1.27 1.27)) (justify left)))
  (property "Value" "100pF" (at 106.5 113.5 0) (show_name no) (do_not_autoplace yes) (effects (font (size 1.27 1.27)) (justify left)))
  (property "Footprint" "Capacitor_THT:C_Disc_D3.0mm_W2.0mm_P2.50mm" (at 102.565 110.49 0) (hide yes) (show_name no) (do_not_autoplace no) (effects (font (size 1.27 1.27))))
  (property "Datasheet" "" (at 101.6 114.3 0) (hide yes) (show_name no) (do_not_autoplace no) (effects (font (size 1.27 1.27))))
  (property "Description" "Unpolarized capacitor" (at 101.6 114.3 0) (hide yes) (show_name no) (do_not_autoplace no) (effects (font (size 1.27 1.27))))
  (pin "1")
  (pin "2"))
 (symbol
  (lib_id "power:GND")
  (at 114.3 110.49 0)
  (unit 1)
  (body_style 1)
  (exclude_from_sim no)
  (in_bom no)
  (on_board no)
  (in_pos_files no)
  (dnp no)
  (property "Reference" "/5" (at 114.3 104.14 0) (hide yes) (show_name no) (do_not_autoplace no) (effects (font (size 1.27 1.27))))
  (property "Value" "GND" (at 118.5 107.7 0) (show_name no) (do_not_autoplace no) (effects (font (size 1.27 1.27))))
  (property "Footprint" "" (at 114.3 110.49 0) (hide yes) (show_name no) (do_not_autoplace no) (effects (font (size 1.27 1.27))))
  (property "Datasheet" "" (at 114.3 110.49 0) (hide yes) (show_name no) (do_not_autoplace no) (effects (font (size 1.27 1.27))))
  (property "Description" "Power symbol creates a global label with name \"GND\" , ground" (at 114.3 110.49 0) (hide yes) (show_name no) (do_not_autoplace no) (effects (font (size 1.27 1.27))))
  (pin "1"))
 (symbol
  (lib_id "Device:R")
  (at 58.42 101.6 270)
  (unit 1)
  (body_style 1)
  (exclude_from_sim no)
  (in_bom yes)
  (on_board yes)
  (in_pos_files yes)
  (dnp no)
  (property "Reference" "R1" (at 58.42 98.6 90) (show_name no) (do_not_autoplace yes) (effects (font (size 1.27 1.27))))
  (property "Value" "1k" (at 58.42 104.6 90) (show_name no) (do_not_autoplace yes) (effects (font (size 1.27 1.27))))
  (property "Footprint" "Resistor_THT:R_Axial_DIN0204_L3.6mm_D1.6mm_P5.08mm_Horizontal" (at 58.42 103.378 90) (hide yes) (show_name no) (do_not_autoplace no) (effects (font (size 1.27 1.27))))
  (property "Datasheet" "" (at 58.42 101.6 0) (hide yes) (show_name no) (do_not_autoplace no) (effects (font (size 1.27 1.27))))
  (property "Description" "Resistor" (at 58.42 101.6 0) (hide yes) (show_name no) (do_not_autoplace no) (effects (font (size 1.27 1.27))))
  (pin "1")
  (pin "2"))
 (symbol
  (lib_id "Connector_Generic:Conn_01x03")
  (at 40.64 111.76 0)
  (mirror y)
  (unit 1)
  (body_style 1)
  (exclude_from_sim no)
  (in_bom yes)
  (on_board yes)
  (in_pos_files yes)
  (dnp no)
  (property "Reference" "J2" (at 38.1 118.5 0) (show_name no) (do_not_autoplace yes) (effects (font (size 1.27 1.27))))
  (property "Value" "Pro Mini" (at 38.1 104 0) (show_name no) (do_not_autoplace yes) (effects (font (size 1.27 1.27))))
  (property "Footprint" "Connector_PinHeader_2.54mm:PinHeader_1x03_P2.54mm_Vertical" (at 40.64 111.76 0) (hide yes) (show_name no) (do_not_autoplace no) (effects (font (size 1.27 1.27))))
  (property "Datasheet" "" (at 40.64 111.76 0) (hide yes) (show_name no) (do_not_autoplace no) (effects (font (size 1.27 1.27))))
  (property "Description" "Generic connector, single row, 01x03, script generated (kicad-library-utils/schlib/autogen/connector/)" (at 40.64 111.76 0) (hide yes) (show_name no) (do_not_autoplace no) (effects (font (size 1.27 1.27))))
  (pin "1")
  (pin "2")
  (pin "3"))
 (symbol
  (lib_id "Transistor_BJT:Q_NPN_CBE")
  (at 78.74 111.76 0)
  (unit 1)
  (body_style 1)
  (exclude_from_sim no)
  (in_bom yes)
  (on_board yes)
  (in_pos_files yes)
  (dnp no)
  (property "Reference" "Q1" (at 71.5 119 0) (show_name no) (do_not_autoplace yes) (effects (font (size 1.27 1.27)) (justify left)))
  (property "Value" "BC547B" (at 86.5 119 0) (show_name no) (do_not_autoplace yes) (effects (font (size 1.27 1.27)) (justify left)))
  (property "Footprint" "Package_TO_SOT_THT:TO-92_Inline_Wide" (at 83.82 114.3 0) (hide yes) (show_name no) (do_not_autoplace no) (effects (font (size 1.27 1.27))))
  (property "Datasheet" "" (at 78.74 111.76 0) (hide yes) (show_name no) (do_not_autoplace no) (effects (font (size 1.27 1.27))))
  (property "Description" "NPN transistor, collector/base/emitter" (at 78.74 111.76 0) (hide yes) (show_name no) (do_not_autoplace no) (effects (font (size 1.27 1.27))))
  (pin "1")
  (pin "2")
  (pin "3"))
 (symbol
  (lib_id "power:GND")
  (at 81.28 120.65 0)
  (unit 1)
  (body_style 1)
  (exclude_from_sim no)
  (in_bom no)
  (on_board no)
  (in_pos_files no)
  (dnp no)
  (property "Reference" "/7" (at 81.28 114.3 0) (hide yes) (show_name no) (do_not_autoplace no) (effects (font (size 1.27 1.27))))
  (property "Value" "GND" (at 85.5 124.5 0) (show_name no) (do_not_autoplace no) (effects (font (size 1.27 1.27))))
  (property "Footprint" "" (at 81.28 120.65 0) (hide yes) (show_name no) (do_not_autoplace no) (effects (font (size 1.27 1.27))))
  (property "Datasheet" "" (at 81.28 120.65 0) (hide yes) (show_name no) (do_not_autoplace no) (effects (font (size 1.27 1.27))))
  (property "Description" "Power symbol creates a global label with name \"GND\" , ground" (at 81.28 120.65 0) (hide yes) (show_name no) (do_not_autoplace no) (effects (font (size 1.27 1.27))))
  (pin "1"))
 (symbol
  (lib_id "power:PWR_FLAG")
  (at 133.35 114.3 0)
  (unit 1)
  (body_style 1)
  (exclude_from_sim no)
  (in_bom no)
  (on_board no)
  (in_pos_files no)
  (dnp no)
  (property "Reference" "FL1" (at 133.35 114.3 0) (hide yes) (show_name no) (do_not_autoplace no) (effects (font (size 1.27 1.27))))
  (property "Value" "PWR_FLAG" (at 139 112 0) (show_name no) (do_not_autoplace no) (effects (font (size 1.27 1.27))))
  (property "Footprint" "" (at 133.35 114.3 0) (hide yes) (show_name no) (do_not_autoplace no) (effects (font (size 1.27 1.27))))
  (property "Datasheet" "" (at 133.35 114.3 0) (hide yes) (show_name no) (do_not_autoplace no) (effects (font (size 1.27 1.27))))
  (property "Description" "Special symbol for telling ERC where power comes from" (at 133.35 114.3 0) (hide yes) (show_name no) (do_not_autoplace no) (effects (font (size 1.27 1.27))))
  (pin "1"))
 (symbol
  (lib_id "power:GND")
  (at 45.72 118.11 0)
  (unit 1)
  (body_style 1)
  (exclude_from_sim no)
  (in_bom no)
  (on_board no)
  (in_pos_files no)
  (dnp no)
  (property "Reference" "/8" (at 45.72 111.76 0) (hide yes) (show_name no) (do_not_autoplace no) (effects (font (size 1.27 1.27))))
  (property "Value" "GND" (at 41.5 121.5 0) (show_name no) (do_not_autoplace no) (effects (font (size 1.27 1.27))))
  (property "Footprint" "" (at 45.72 118.11 0) (hide yes) (show_name no) (do_not_autoplace no) (effects (font (size 1.27 1.27))))
  (property "Datasheet" "" (at 45.72 118.11 0) (hide yes) (show_name no) (do_not_autoplace no) (effects (font (size 1.27 1.27))))
  (property "Description" "Power symbol creates a global label with name \"GND\" , ground" (at 45.72 118.11 0) (hide yes) (show_name no) (do_not_autoplace no) (effects (font (size 1.27 1.27))))
  (pin "1"))
 (sheet_instances
  (path ""
   (page "1")))
 (embedded_fonts no))
